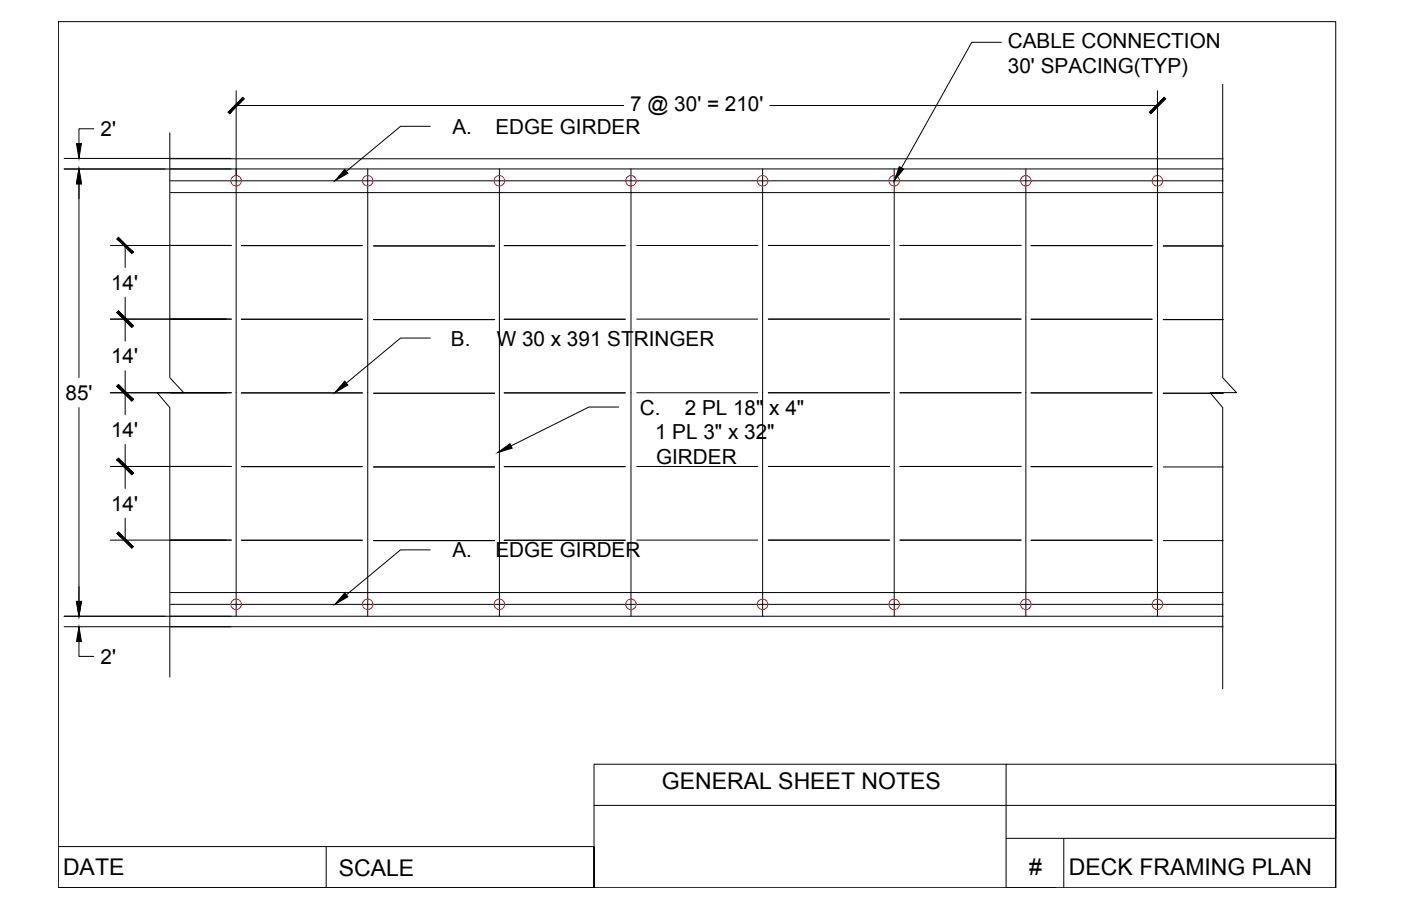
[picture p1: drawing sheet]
<svg xmlns="http://www.w3.org/2000/svg" width="432mm" height="279mm" viewBox="0 0 432 279" stroke-linecap="round" stroke-linejoin="round" font-family="sans-serif">
<!-- layer: 0 -->
<g fill="none" stroke="#000" stroke-width=".31">
<path d="M18 6.7h393.7v267.1h-393.7zM308.6 13h-9.1l-21.7 38.8M28.9 39.7h-4.6v4.6M72.8 28v162M72.8 32.5h119.4M132.6 39h-9.1l-16.8 13.8M237.3 32.5h119.4M356.7 28v162M376.8 26v90.5l4.3 4.6h-8.2l3.9 4.6v86.7M19.8 48.9h51.4M24.3 56.7v59.7M52.3 40.9v75.6l4.3 4.6h-8.2l3.9 4.6v83.1"/>
<path d="M52.5 59.4h324.5M52.5 55.8h324.5M52.5 49h324.5M113.3 52.1v137.9M153.9 52.1v137.9M194.5 52.1v137.9M235 52.1v137.9M275.6 52.1v137.9M316.2 52.1v137.9M377 52.1h-357.2M34 75.7h37.3M38.6 75.7v6.8"/>
<path d="M74.4 75.7h37.3M115.1 75.8h37.4M155.4 75.7h37.3M196.3 75.7h37.3M236.8 75.7h37.3M277.4 75.7h37.3M317.8 75.7h37.3M358.5 75.8h18.5M34 98.4h37.3M38.6 91.6v13.6M74.4 98.5h37.3M115.1 98.6h37.4"/>
<path d="M155.4 98.5h37.3M196.3 98.4h37.3M236.8 98.4h37.3M277.4 98.4h37.3M317.8 98.5h37.3M358.5 98.6h18.5M38.6 114.3v13.6M132.6 104.3h-9.1l-16.8 13.9M24.3 125.7v59.8M34 121.1h37.3M38.6 137.1v13.5M74.4 121.2h37.3"/>
<path d="M115.1 121.3h37.4M155.4 121.2h37.3M190.7 125.5h-9.2l-24 12M196.3 121.1h37.3M236.8 121.1h37.3M277.4 121.1h37.3M317.8 121.2h37.3M358.5 121.3h18.5M34 143.9h37.3M38.6 159.8v6.8M74.4 143.9h37.3M115.1 144h37.4"/>
<path d="M155.4 143.9h37.3M196.3 143.9h37.3M236.8 143.9h37.3M277.4 143.9h37.3M317.8 143.9h37.3M358.5 144h18.5M34 166.6h37.3M74.4 166.6h37.3M115.1 166.7h37.4M132.6 169.6h-9.1l-16.8 13.9M155.4 166.6h37.3M196.3 166.6h37.3"/>
<path d="M236.8 166.6h37.3M277.4 166.6h37.3M317.8 166.6h37.3M358.5 166.7h18.5M19.8 190h357.2M19.8 193.3h357.2M24.3 197.9v4.5h4.6M52.5 182.7h324.5M52.5 186.4h324.5M310.1 235.7h-127v38.1v-12.7h-165.1M411.7 235.7v12.7h-228.6M327.9 258.5v15.3"/>
<path d="M411.7 248.4v10.1h-101.6M18 273.8h165.1M100.5 261.1v12.7M325.3 273.8h-15.2v-38.1h101.6v38.1"/>
</g>
<g fill="none" stroke="#cd2027" stroke-width=".31">
<circle cx="72.8" cy="55.7" r="1.62"/>
<circle cx="113.3" cy="55.7" r="1.62"/>
<circle cx="153.9" cy="55.7" r="1.62"/>
<circle cx="194.5" cy="55.7" r="1.62"/>
<circle cx="235" cy="55.7" r="1.62"/>
<circle cx="275.6" cy="55.7" r="1.62"/>
<circle cx="316.2" cy="55.7" r="1.62"/>
<circle cx="356.7" cy="55.7" r="1.62"/>
<circle cx="72.8" cy="186.4" r="1.62"/>
<circle cx="113.3" cy="186.4" r="1.62"/>
<circle cx="153.9" cy="186.4" r="1.62"/>
<circle cx="194.5" cy="186.4" r="1.62"/>
<circle cx="235" cy="186.4" r="1.62"/>
<circle cx="275.6" cy="186.4" r="1.62"/>
<circle cx="316.2" cy="186.4" r="1.62"/>
<circle cx="356.7" cy="186.4" r="1.62"/>
</g>
<g fill="#000" stroke="#000" stroke-width=".31">
<path d="M24.3 52.1l.8 4.6h-1.5zM23.6 44.3h1.5l-.8 4.6zM106.2 52.2l1 1.2-4 2.4zM277.2 51.4l1.3 .7-2.9 3.7zM106.2 117.6l1 1.1-4 2.4zM153.4 139.6l3.8-2.8 .7 1.4zM23.6 185.5h1.5l-.8 4.5zM24.3 193.3l.8 4.6h-1.5zM106.2 182.9l1 1.2-4 2.3z"/>
<path d="M74.8 30l-4.1 5.1 4.6-4.6zM70.3 34.6l4.5-4.6-4.1 5.1z"/>
<path d="M354.2 34.6l.5 .5 4.1-5.1zM358.8 30l.5 .5-4.6 4.6z"/>
<path d="M36 73.7l4.6 4.5 .5-.4zM36 73.7l.5-.5 4.6 4.6z"/>
<path d="M36 96.4l5.1 4.1-4.6-4.6zM36 96.4l5.1 4.1-.5 .5z"/>
<path d="M36 119.1l5.1 4.1-4.6-4.6zM36 119.1l5.1 4.1-.5 .5z"/>
<path d="M36 96.4l4.6 4.6 .5-.5zM36 96.4l.5-.5 4.6 4.6z"/>
<path d="M36 119.1l4.6 4.6 .5-.5zM36 119.1l.5-.5 4.6 4.6z"/>
<path d="M36 141.8l5.1 4.1-4.6-4.6zM36 141.8l5.1 4.1-.5 .5z"/>
<path d="M36 141.8l4.6 4.6 .5-.5zM36 141.8l.5-.5 4.6 4.6z"/>
<path d="M36 164.5l5.1 4.1-4.6-4.6zM36 164.5l5.1 4.1-.5 .5z"/>
</g>
<g font-size="7.1">
<text x="204" y="243.3">GENERAL SHEET NOTES</text>
<text x="19.4" y="270">DATE</text>
<text x="317.2" y="269.8">#</text>
<text x="329.5" y="269.8">DECK FRAMING PLAN</text>
<text x="104.4" y="270.1">SCALE</text>
</g>
<g font-size="6.4">
<text x="310.6" y="14.7">CABLE CONNECTION</text>
<text x="310.7" y="22.4">30' SPACING(TYP)</text>
<text x="194.2" y="34.1">7 @ 30' = 210'</text>
<text x="139.5" y="41.3">A.</text>
<text x="152.7" y="41.3">EDGE GIRDER</text>
<text x="31" y="42">2'</text>
<text x="34.2" y="89.4">14'</text>
<text x="139" y="106.6">B.</text>
<text x="153.1" y="106.6">W 30 x 391 STRINGER</text>
<text x="34.2" y="112.1">14'</text>
<text x="20.2" y="123.3">85'</text>
<text x="197.2" y="127.9">C.</text>
<text x="211" y="127.9">2 PL 18&quot; x 4&quot;</text>
<text x="34.2" y="134.8">14'</text>
<text x="201.9" y="135.5">1 PL 3&quot; x 32&quot;</text>
<text x="202.2" y="143.2">GIRDER</text>
<text x="34.2" y="157.5">14'</text>
<text x="139.5" y="171.9">A.</text>
<text x="152.7" y="171.9">EDGE GIRDER</text>
<text x="31" y="204.7">2'</text>
</g>
</svg>
